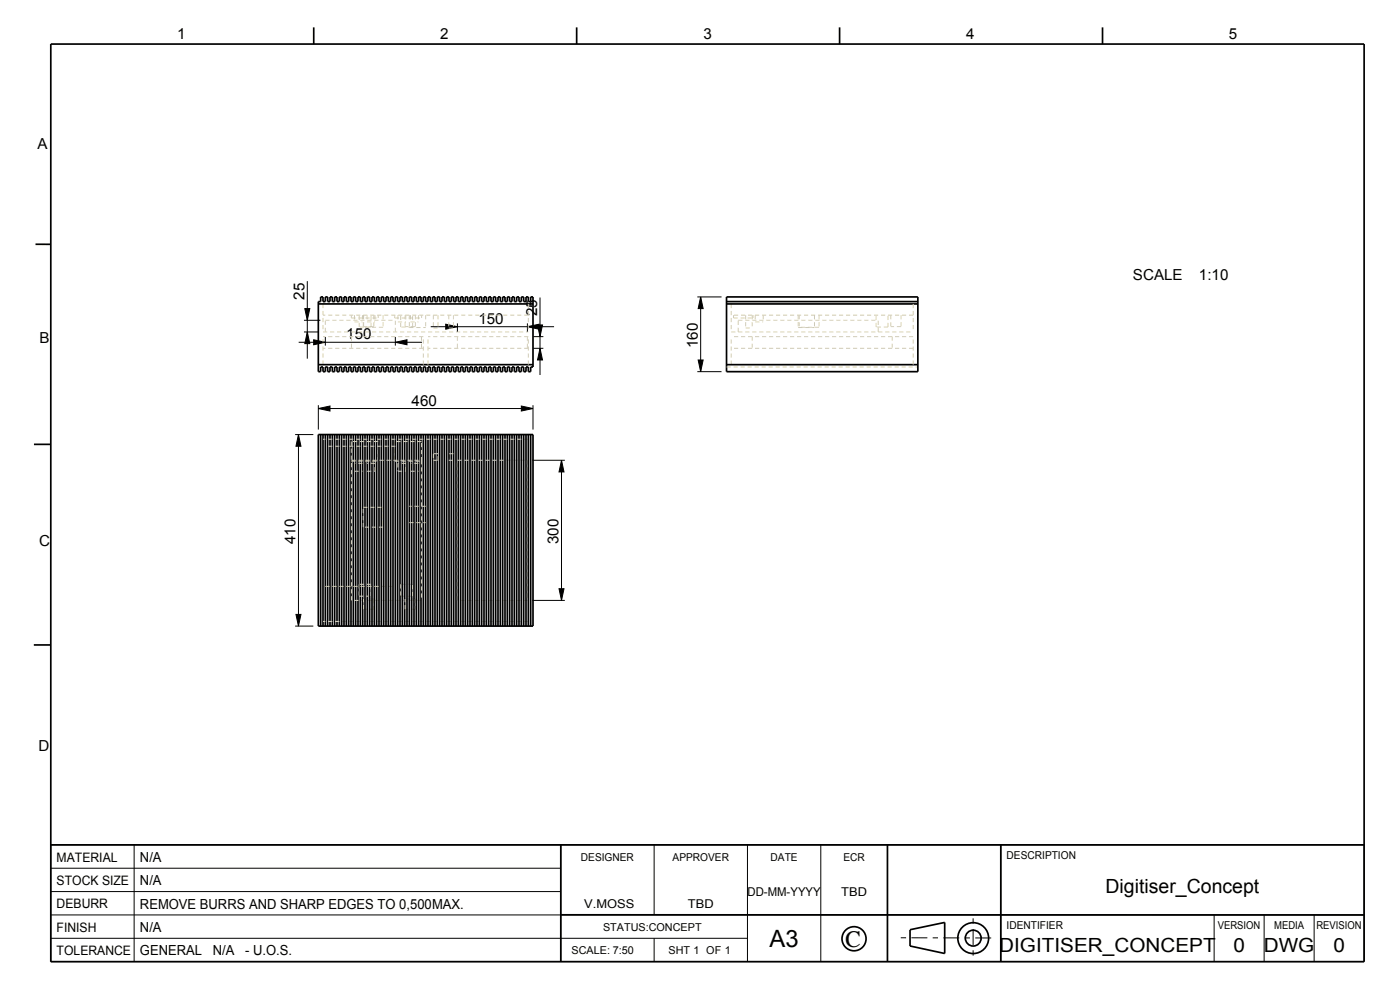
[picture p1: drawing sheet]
<svg xmlns="http://www.w3.org/2000/svg" width="420mm" height="297mm" viewBox="0 0 420 297" stroke-linecap="round" stroke-linejoin="round" font-family="sans-serif">
<g fill="#000">
<path d="M92.2 99.5l.7 3.5h-1.5zM91.4 92.5h1.5l-.7 3.5zM133.7 97.2l3.5 .7-3.5 .8zM158.2 97.9l3.5-.7v1.5zM210.2 89l.7 3.5h-1.5zM94.1 101.8l3.5 .8-3.5 .7zM118.6 102.6l3.5-.8v1.5zM162 104.4l.8 3.5h-1.5zM161.3 97.4h1.5l-.8 3.5zM209.4 107.9h1.5l-.7 3.5zM89.5 130.2l.8 3.5h-1.5zM95.5 122.4l3.5-.7v1.5z"/>
<path d="M156.4 121.7l3.5 .7-3.5 .8zM168.5 137.9l.7 3.5h-1.5zM167.7 176.4h1.5l-.7 3.5zM88.8 184.1h1.5l-.8 3.5z"/>
</g>
<g fill="none" stroke="#000" stroke-width=".3">
<path d="M91.2 99.5h4.2M91.2 96h4.9M91.4 92.5h1.5l-.7 3.5zM92.2 99.5l.7 3.5h-1.5zM92.2 84.3v23.2M129.2 97.9h37M133.7 97.2l3.5 .7-3.5 .8zM137.2 96.9v2.5M158.2 97.9l3.5-.7v1.5zM158.2 96.9v2.5M161.3 97.4h1.5l-.8 3.5zM162 89.2v23.2"/>
<path d="M209.2 89h7.3M210.2 89l.7 3.5h-1.5zM210.2 89v22.4M89.6 102.6h37M94.1 101.8l3.5 .8-3.5 .7zM97.6 101v2.6M118.6 102.6l3.5-.8v1.5zM118.6 101v2.6M160 104.4h3M160 100.9h3M162 104.4l.8 3.5h-1.5zM209.2 111.4h7.3"/>
<path d="M209.4 107.9h1.5l-.7 3.5zM88.5 130.2h5.5M89.5 130.2l.8 3.5h-1.5zM89.5 130.2v57.4M95.5 122.4l3.5-.7v1.5zM95.5 121.4v7.3M95.5 122.4h64.4M156.4 121.7l3.5 .7-3.5 .8zM159.7 137.9h9.8M159.9 121.4v7.3M168.5 137.9l.7 3.5h-1.5zM168.5 137.9v42"/>
<path d="M159.7 179.9h9.8M167.7 176.4h1.5l-.7 3.5zM88.5 187.6h5.5M88.8 184.1h1.5l-.8 3.5zM15.2 253.2h394v35h-394zM40.2 253.2v35M168.2 253.2v35M196.2 253.2v21M224.2 253.2v35M246.2 253.2v35M266.2 253.2v35M300.2 253.2v35"/>
<path d="M15.2 274.2h394M15.2 267.2h153M15.2 260.2h153M364.2 274.2v14M379.2 274.2v14M394.2 274.2v14M15.2 281.2h209M196.2 281.2v7"/>
</g>
<g fill="none" stroke="#000" stroke-width=".51">
<path d="M15.2 13.2h394v275h-394zM94.1 8.2v5M173 8.2v5M251.9 8.2v5M330.8 8.2v5M10.7 73.2h4.5M95.5 91.1h64.4M96.2 89h.7v1.4h.7v-1.4h.7v1.4h.7v-1.4h.7v1.4h.7v-1.4h.7v1.4h.7v-1.4h.7v1.4h.7v-1.4h.7v1.4h.7v-1.4h.7v1.4h.7v-1.4h.7v1.4h.7v-1.4h.7v1.4h.7v-1.4h.7v1.4h.7v-1.4h.7v1.4h.7v-1.4h.7v1.4h.7v-1.4h.7v1.4h.7v-1.4h.7v1.4h.7v-1.4h.7v1.4h.7v-1.4h.7v1.4h.7v-1.4h.7v1.4h.7v-1.4h.7v1.4h.7v-1.4h.7v1.4h.7v-1.4h.7v1.4h.7v-1.4h.7v1.4h.7v-1.4h.7v1.4h.7v-1.4h.7v1.4h.7v-1.4h.7v1.4h.7v-1.4h.7v1.4h.7v-1.4h.7v1.4h.7v-1.4h.7v1.4h.7v-1.4h.7v1.4h.7v-1.4h.7v1.4h.7v-1.4h.7v1.4h.7v-1.4h.7v1.4h.7v-1.4h.7v1.4h.7v-1.4h.7v1.4h.7v-1.4h.7v1.4h.7v-1.4h.7v1.4h.7v-1.4h.7v1.4h.7v-1.4h.7v1.4h.7v-1.4h.7v1.4h.7v-1.4h.7v1.4h.7v-1.4h.7v1.4h.7v-1.4h.7v1.4h.7v-1.4h.7v1.4h.7v-1.4h.7v1.4h.7v-1.4h.7v1.4h.7v-1.4h.7v1.4h.7v-1.4h.7v21h-.7v1.4h-.7v-1.4h-.7v1.4h-.7v-1.4h-.7v1.4h-.7v-1.4h-.7v1.4h-.7v-1.4h-.7v1.4h-.7v-1.4h-.7v1.4h-.7v-1.4h-.7v1.4h-.7v-1.4h-.7v1.4h-.7v-1.4h-.7v1.4h-.7v-1.4h-.7v1.4h-.7v-1.4h-.7v1.4h-.7v-1.4h-.7v1.4h-.7v-1.4h-.7v1.4h-.7v-1.4h-.7v1.4h-.7v-1.4h-.7v1.4h-.7v-1.4h-.7v1.4h-.7v-1.4h-.7v1.4h-.7v-1.4h-.7v1.4h-.7v-1.4h-.7v1.4h-.7v-1.4h-.7v1.4h-.7v-1.4h-.7v1.4h-.7v-1.4h-.7v1.4h-.7v-1.4h-.7v1.4h-.7v-1.4h-.7v1.4h-.7v-1.4h-.7v1.4h-.7v-1.4h-.7v1.4h-.7v-1.4h-.7v1.4h-.7v-1.4h-.7v1.4h-.7v-1.4h-.7v1.4h-.7v-1.4h-.7v1.4h-.7v-1.4h-.7v1.4h-.7v-1.4h-.7v1.4h-.7v-1.4h-.7v1.4h-.7v-1.4h-.7v1.4h-.7v-1.4h-.7v1.4h-.7v-1.4h-.7v1.4h-.7v-1.4h-.7v1.4h-.7v-1.4h-.7v1.4h-.7v-1.4h-.7v1.4h-.7v-1.4h-.7v1.4h-.7v-1.4h-.7v1.4h-.7v-1.4h-.7v1.4h-.7v-1.4h-.7v1.4h-.7v-1.4h-.7v1.4h-.7v-1.4h-.7v1.4h-.7v-1.4h-.7v1.4h-.7v-21h.7zM218 89h57.4v22.4h-57.4zM218 91.1h57.4M218 90.4h57.4M95.5 109.3h64.4"/>
<path d="M218 109.3h57.4M10.2 133.2h5M95.5 130.2h64.4v57.4h-64.4zM96.2 130.2v57.4M96.9 130.2v57.4M97.6 130.2v57.4M98.3 130.2v57.4M99 130.2v57.4M99.7 130.2v57.4M100.4 130.2v57.4M101.1 130.2v57.4M101.8 130.2v57.4"/>
<path d="M102.5 130.2v57.4M103.2 130.2v57.4M103.9 130.2v57.4M104.6 130.2v57.4M105.3 130.2v57.4M106 130.2v57.4M106.7 130.2v57.4M107.4 130.2v57.4M108.1 130.2v57.4M108.8 130.2v57.4M109.5 130.2v57.4M110.2 130.2v57.4"/>
<path d="M110.9 130.2v57.4M111.6 130.2v57.4M112.3 130.2v57.4M113 130.2v57.4M113.7 130.2v57.4M114.4 130.2v57.4M115.1 130.2v57.4M115.8 130.2v57.4M116.5 130.2v57.4M117.2 130.2v57.4M117.9 130.2v57.4M118.6 130.2v57.4"/>
<path d="M119.3 130.2v57.4M120 130.2v57.4M120.7 130.2v57.4M121.4 130.2v57.4M122.1 130.2v57.4M122.8 130.2v57.4M123.5 130.2v57.4M124.2 130.2v57.4M124.9 130.2v57.4M125.6 130.2v57.4M126.3 130.2v57.4M127 130.2v57.4"/>
<path d="M127.7 130.2v57.4M128.4 130.2v57.4M129.1 130.2v57.4M129.8 130.2v57.4M130.5 130.2v57.4M131.2 130.2v57.4M131.9 130.2v57.4M132.6 130.2v57.4M133.3 130.2v57.4M134 130.2v57.4M134.7 130.2v57.4M135.4 130.2v57.4"/>
<path d="M136.1 130.2v57.4M136.8 130.2v57.4M137.5 130.2v57.4M138.2 130.2v57.4M138.9 130.2v57.4M139.6 130.2v57.4M140.3 130.2v57.4M141 130.2v57.4M141.7 130.2v57.4M142.4 130.2v57.4M143.1 130.2v57.4M143.8 130.2v57.4"/>
<path d="M144.5 130.2v57.4M145.2 130.2v57.4M145.9 130.2v57.4M146.6 130.2v57.4M147.3 130.2v57.4M148 130.2v57.4M148.7 130.2v57.4M149.4 130.2v57.4M150.1 130.2v57.4M150.8 130.2v57.4M151.5 130.2v57.4M152.2 130.2v57.4"/>
<path d="M152.9 130.2v57.4M153.6 130.2v57.4M154.3 130.2v57.4M155 130.2v57.4M155.7 130.2v57.4M156.4 130.2v57.4M157.1 130.2v57.4M157.8 130.2v57.4M158.5 130.2v57.4M159.2 130.2v57.4M10.1 193.3h5M15.2 253.2h394"/>
<path d="M168.2 253.2v35M266.2 253.2v35M300.2 253.2v35M168.2 274.2h241M273 278.6l10.4-2.1v9.3l-10.4-2.3M273 278.7v4.9"/>
<circle cx="256.2" cy="281.3" r="3.6"/>
<circle cx="292" cy="281.2" r="4.6"/>
<circle cx="292" cy="281.2" r="2.37"/>
</g>
<path d="M291.9 275.2v12M270.2 281l28.4 .1" fill="none" stroke="#000" stroke-width=".3" stroke-dasharray="1.6 1.6 4.8 1.6" stroke-linecap="butt"/>
<g fill="none" stroke="#d9d2ad" stroke-width=".3" stroke-dasharray="1.3 .8" stroke-linecap="butt">
<path d="M96.9 91.1v8.4M96.9 99.5h61.6M97.6 99.5v-3.5M97.6 96h21M105.4 94.4v.9M105.4 95.3h8.1M106.3 94.4v2.1M106.3 96.5h2.4M107.7 98v-3.6M108.7 94.4v2.1M109 94.4v3.7M109.1 94.4v3.5"/>
<path d="M110.1 94.4v2.1M110.1 96.5h2.4M111.3 98v-3.6M111.3 98h-3.6M112.2 94.4v3.5M112.2 97.9h-3.1M112.5 94.4v2.1M113.5 94.4v.9M114.9 94.4v3.7M114.9 98.1h-5.9M118.4 94.4v.9M118.4 95.3h8.1"/>
<path d="M118.6 99.5v-3.5M119.4 94.4v2.1M119.4 96.5h2.3M120.2 98v-3.6M121.5 94.4v3.5M121.7 94.4v2.1M122.8 94.4v3.8M122.8 98.2h4.9M123.1 94.4v2.1M123.1 96.5h2.4M123.8 98v-3.6M123.8 98h-3.6"/>
<path d="M124.6 94.4v3.5M124.6 97.9h-3.1M125.5 94.4v2.1M126.5 94.4v.9M127.7 94.4v3.8M130 94.4v3.9M130 98.3h1.4M131.4 94.4v3.9M134.6 98.3h1.4M134.6 94.4v3.9M136 94.4v3.9M158.5 94.4h-61.6"/>
<path d="M158.5 91.1v8.4M219.4 91.1v8.4M219.4 99.5h54.6M220.1 94.4v.9M220.1 95.3h5.8M221.5 99.5v-3.5M221.5 96h42M223.7 94.4v3.9M223.7 98.3h2M225.7 94.4v3.9M225.9 94.4v.9M226.6 94.4v2.1"/>
<path d="M226.6 96.5h2.3M228.9 94.4v2.1M239.4 94.4v3.8M239.4 98.2h4.9M239.8 94.4v3.7M244.3 94.4v3.8M245.7 94.4v3.7M245.7 98.1h-5.9M262.8 98v-3.6M263.5 99.5v-3.5M266.4 98h-3.6M266.4 98v-3.6"/>
<path d="M267.2 94.4v3.5M270.3 97.9h-3.1M270.3 94.4v3.5M274 94.4h-54.6M274 91.1v8.4M96.9 109.3v-8.4M105.4 100.9v3.5M126.4 100.9v3.5M127 104.4h-30.1M127 109.3v-8.4M127 100.9h-30.1M128.4 109.3v-8.4"/>
<path d="M137.2 100.9v3.5M158.2 100.9v3.5M158.5 104.4h-30.1M158.5 100.9h-30.1M158.5 109.3v-8.4M218 110h57.4M219.4 109.3v-8.4M225.7 100.9v3.5M267.7 100.9v3.5M274 104.4h-54.6M274 100.9h-54.6M274 109.3v-8.4"/>
<path d="M105.4 132.3v5.9M105.4 138.2h8.1M105.4 137.9h21M106.3 138.8v2.4M108.7 138.8h-2.4M110.1 138.8v2.4M112.5 138.8h-2.4M113.5 138.2v-5.9M113.5 132.3h-8.1M118.4 132.3v5.9M118.4 138.2h8.1M118.6 133.7h-21"/>
<path d="M119.4 138.8v2.4M121.7 138.8h-2.3M123.1 138.8v2.4M125.5 138.8h-2.4M126.4 137.9v42M126.5 138.2v-5.9M126.5 132.3h-8.1M130 136v1.9M130 137.9h1.4M131.4 137.9v-1.9M131.4 136h-1.4M134.6 136v1.9"/>
<path d="M134.6 137.9h1.4M136 137.9v-1.9M136 136h-1.4M137.2 137.9h21M158.2 137.9v42M158.5 131.6h-61.6M106.3 141.2h2.4M108.7 141.2v-2.4M109 158v-6M109 152h5.9M110.1 141.2h2.4M112.5 141.2v-2.4"/>
<path d="M114.9 152v6M114.9 158h-5.9M119.4 141.2h2.3M121.7 141.2v-2.4M122.8 156.6h4.9M123.1 141.2h2.4M125.5 141.2v-2.4M127.7 151.7h-4.9M97.6 175.7h21M105.4 179.9v-42M107.7 175.1v3.6M107.7 178.7h3.6"/>
<path d="M109.1 179.5h3.1M111.3 178.7v-3.6M111.3 175.1h-3.6M112.2 179.5v3.1M120.2 178.7h3.6M120.2 175.1v3.6M121.5 179.5h3.1M123.8 175.1h-3.6M123.8 178.7v-3.6M124.6 179.5v3.1M126.4 179.9h-21M137.2 179.9v-42"/>
<path d="M158.2 179.9h-21M109.1 182.6v-3.1M112.2 182.6h-3.1M121.5 182.6v-3.1M124.6 182.6h-3.1M158.5 186.2h-61.6"/>
</g>
<text font-size="7.2" x="230.9" y="284">A3</text>
<text font-size="7" x="253.5" y="283.8">C</text>
<g font-size="5.8">
<text x="331.7" y="267.7">Digitiser_Concept</text>
<text x="299.8" y="285.2">DIGITISER_CONCEPT</text>
<text x="370" y="285.2">0</text>
<text x="379.1" y="285.2">DWG</text>
<text x="400" y="285.2">0</text>
</g>
<g font-size="4.6">
<text x="53.1" y="11.6">1</text>
<text x="132" y="11.8">2</text>
<text x="211" y="11.8">3</text>
<text x="289.8" y="11.8">4</text>
<text x="368.7" y="11.8">5</text>
<text x="11.3" y="44.7">A</text>
<text x="91.3" y="89.9" transform="rotate(-90 91.3 89.9)">25</text>
<text x="339.9" y="84">SCALE</text>
<text x="359.7" y="84">1:10</text>
<text x="161.1" y="94.8" transform="rotate(-90 161.1 94.8)">25</text>
<text x="103.9" y="101.7">150</text>
<text x="143.5" y="97">150</text>
<text x="11.8" y="102.7">B</text>
<text x="209.3" y="104.4" transform="rotate(-90 209.3 104.4)">160</text>
<text x="123.5" y="121.6">460</text>
<text x="11.7" y="163.7">C</text>
<text x="88.7" y="163.1" transform="rotate(-90 88.7 163.1)">410</text>
<text x="167.6" y="163.1" transform="rotate(-90 167.6 163.1)">300</text>
<text x="11.6" y="224.9">D</text>
</g>
<g font-size="4.2">
<text x="42" y="258.3">N/A</text>
<text x="42" y="265.3">N/A</text>
<text x="42" y="272.3">REMOVE BURRS AND SHARP EDGES TO 0,500MAX.</text>
<text x="42" y="279.3">N/A</text>
<text x="42" y="286.3">GENERAL</text>
<text x="63.9" y="286.3">N/A</text>
<text x="73.6" y="286.3">- U.O.S.</text>
</g>
<g font-size="3.9">
<text x="17" y="258.2">MATERIAL</text>
<text x="17" y="265.2">STOCK SIZE</text>
<text x="17" y="272.2">DEBURR</text>
<text x="17" y="279.2">FINISH</text>
<text x="17" y="286.2">TOLERANCE</text>
</g>
<g font-size="3.6">
<text x="224.2" y="268.6">DD-MM-YYYY</text>
<text x="252.4" y="268.6">TBD</text>
<text x="175.3" y="272.1">V.MOSS</text>
<text x="206.4" y="272.1">TBD</text>
</g>
<g font-size="3.3">
<text x="174.3" y="258">DESIGNER</text>
<text x="201.8" y="258">APPROVER</text>
<text x="231.2" y="258">DATE</text>
<text x="253" y="258">ECR</text>
<text x="302" y="257.5">DESCRIPTION</text>
<text x="180.9" y="279">STATUS:CONCEPT</text>
<text x="302" y="278.5">IDENTIFIER</text>
<text x="365.3" y="278.5">VERSION</text>
<text x="382.2" y="278.5">MEDIA</text>
<text x="394.9" y="278.5">REVISION</text>
<text x="171.5" y="286">SCALE: 7:50</text>
<text x="200.5" y="286">SHT 1 OF 1</text>
</g>
</svg>
